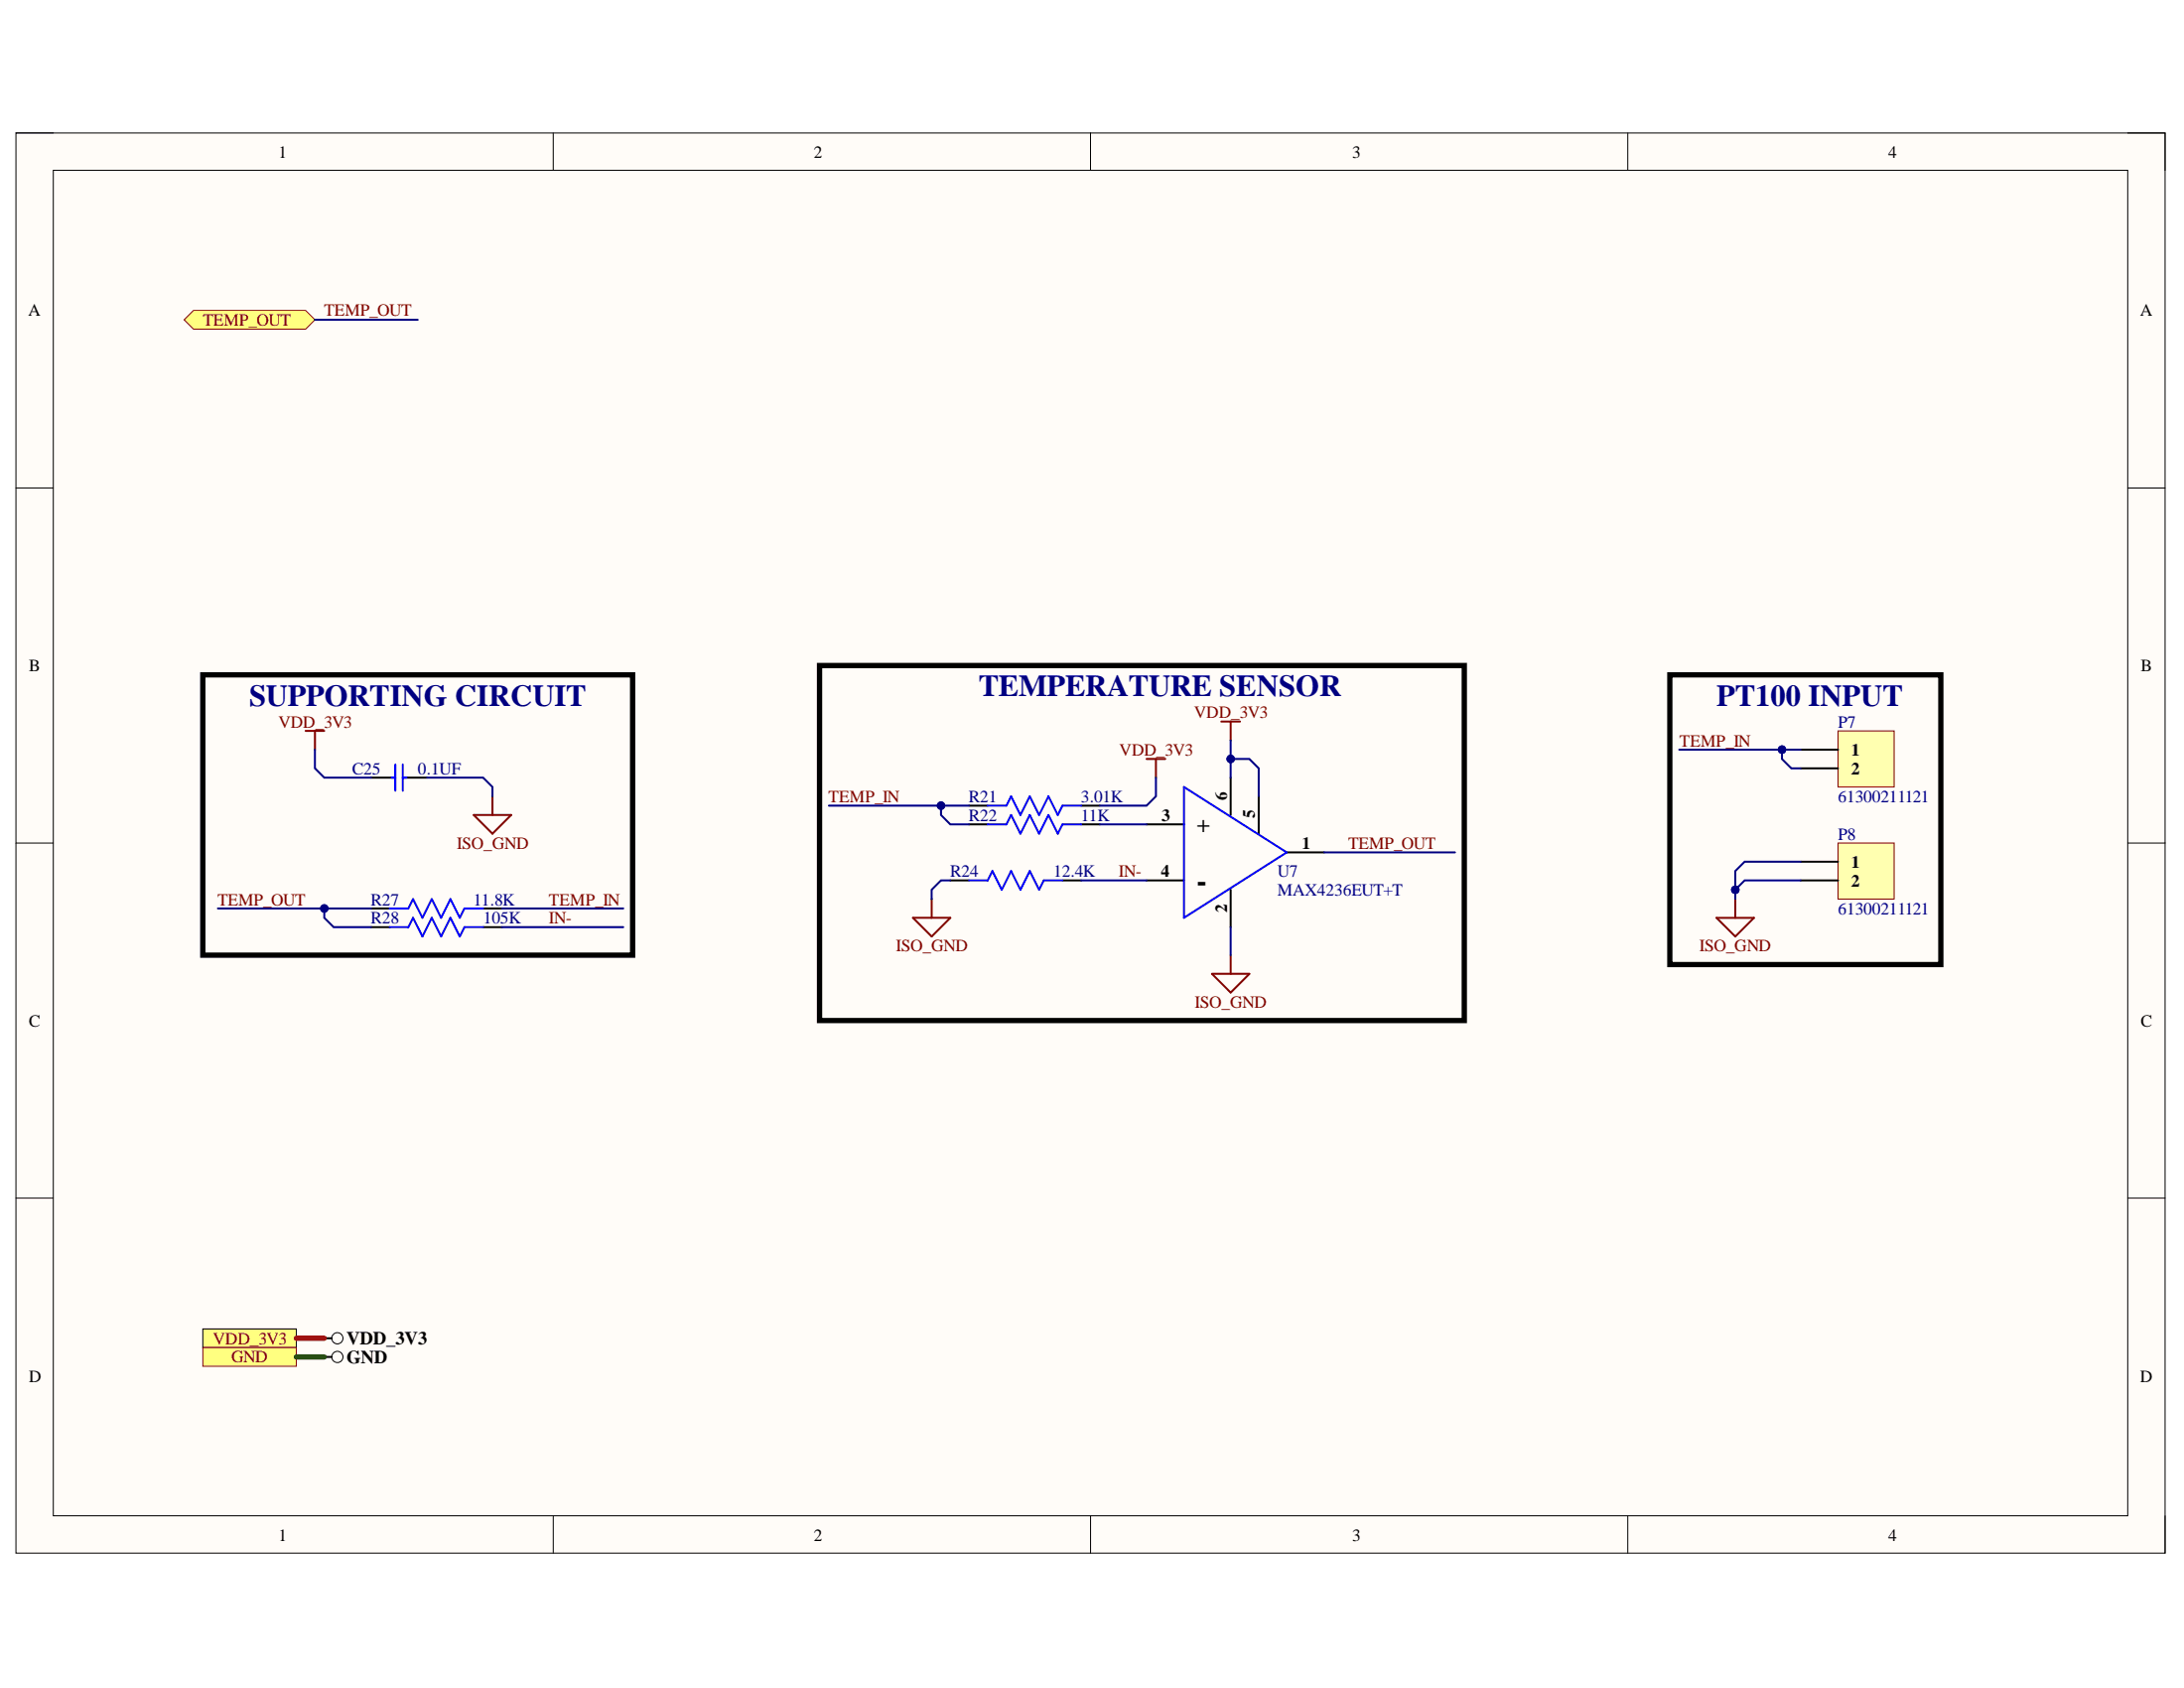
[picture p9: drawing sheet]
<svg xmlns="http://www.w3.org/2000/svg" width="279mm" height="216mm" viewBox="0 0 279 216" stroke-linecap="round" stroke-linejoin="round" font-family="sans-serif">
<path d="M2 17h275v181.7h-275z" fill-rule="evenodd" fill="#fffcf8"/>
<path d="M2 17h275v181.7h-275z" fill="none" stroke="#000" stroke-width=".13"/>
<path d="M6.8 21.8h265.4v172.1h-265.4z" fill-rule="evenodd" fill="#fffcf8"/>
<g fill="none" stroke="#000" stroke-width=".13">
<path d="M2 17h4.8M70.8 17v4.8M139.5 17v4.8M208.2 17v4.8M272.2 17h4.8v4.8M6.8 21.8h265.4v172.1h-265.4zM2 62.4h4.8M272.2 62.4h4.8M2 107.8h4.8M272.2 107.8h4.8M2 153.2h4.8M272.2 153.2h4.8"/>
<path d="M70.8 193.9v4.8M139.5 193.9v4.8M208.2 193.9v4.8M277 193.9v4.8"/>
</g>
<path d="M235.1 93.5h7.2v7.2h-7.2z" fill-rule="evenodd" fill="#ffffb0"/>
<path d="M235.1 93.5h7.2v7.2h-7.2z" fill="none" stroke="#800000" stroke-width=".13"/>
<path d="M230.4 95.9h4.7M230.4 98.3h4.7" fill="none" stroke="#000" stroke-width=".25"/>
<path d="M235.1 107.8h7.2v7.2h-7.2z" fill-rule="evenodd" fill="#ffffb0"/>
<path d="M235.1 107.8h7.2v7.2h-7.2z" fill="none" stroke="#800000" stroke-width=".13"/>
<path d="M230.4 110.2h4.7M230.4 112.6h4.7" fill="none" stroke="#000" stroke-width=".25"/>
<path d="M146.7 97.1h2.4M147.9 97.1v2.4M156.2 92.3h2.4M157.4 92.3v2.4" fill="none" stroke="#800000" stroke-width=".25"/>
<path d="M25.9 170h12v2.4h-12z" fill-rule="evenodd" fill="#ffff80"/>
<g fill="none" stroke="#000" stroke-width=".13">
<path d="M25.9 170h12v2.4h-12z"/>
<circle cx="43.2" cy="171.2" r=".72"/>
</g>
<path d="M41.5 171.2h.9" fill="none" stroke="#000" stroke-width=".25"/>
<path d="M25.9 172.4h12v2.4h-12z" fill-rule="evenodd" fill="#ffff80"/>
<path d="M25.9 172.4h12v2.4h-12z" fill="none" stroke="#800000" stroke-width=".13"/>
<circle cx="43.2" cy="173.6" r=".72" fill="none" stroke="#000" stroke-width=".13"/>
<g fill="none" stroke="#000" stroke-width=".25">
<path d="M157.4 99.5v4.7M121.6 112.6h2.4M124 103h2.4M124 105.4h2.4M135.9 112.6h2.4M138.3 103h2.4M138.3 105.4h2.4M146.7 105.4h4.8M146.7 112.6h4.8M157.4 113.8v4.8M161 101.9v4.7M164.6 109h4.8"/>
<path d="M41.5 173.6h.9"/>
</g>
<path d="M124 112.6h2.4l.6-1.2 1.2 2.4 1.1-2.4 1.2 2.4 1.2-2.4 1.2 2.4 .6-1.2h2.4M126.4 103h2.4l.5-1.1 1.2 2.3 1.2-2.3 1.2 2.3 1.2-2.3 1.2 2.3 .6-1.2h2.4M126.4 105.4h2.4l.5-1.2 1.2 2.4 1.2-2.4 1.2 2.4 1.2-2.4 1.2 2.4 .6-1.2h2.4M151.5 100.7l13.1 8.3-13.1 8.4z" fill="none" stroke="#00f" stroke-width=".25"/>
<path d="M23.6 40.9l1.2-1.2h14.3l1.2 1.2-1.2 1.2h-14.3z" fill-rule="evenodd" fill="#ffff80"/>
<path d="M23.6 40.9l1.2-1.2h14.3l1.2 1.2-1.2 1.2h-14.3z" fill="none" stroke="#800000" stroke-width=".13"/>
<path d="M39.1 93.5h2.4M40.3 93.5v2.4M60.6 104.2h4.8l-2.4 2.4zM63 101.9v2.3M116.8 117.4h4.8l-2.4 2.4zM119.2 115v2.4M219.6 117.4h4.8l-2.4 2.4zM222 115v2.4M155 124.6h4.8l-2.4 2.4zM157.4 122.2v2.4" fill="none" stroke="#800000" stroke-width=".25"/>
<path d="M47.5 99.5h3.1M51.5 99.5h3.1M47.5 116.2h2.4M47.5 118.6h2.4M61.8 116.2h2.4M61.8 118.6h2.4" fill="none" stroke="#000" stroke-width=".25"/>
<path d="M50.1 99.5h.5M50.6 97.8v3.3M51.5 97.8v3.3M51.5 99.5h.5M49.9 116.2h2.3l.6-1.2 1.2 2.4 1.2-2.4 1.2 2.4 1.2-2.4 1.2 2.4 .6-1.2h2.4M49.9 118.6h2.3l.6-1.2 1.2 2.4 1.2-2.4 1.2 2.4 1.2-2.4 1.2 2.4 .6-1.2h2.4" fill="none" stroke="#00f" stroke-width=".25"/>
<path d="M25.9 86.3h55v35.9h-55zM104.8 85.1h82.5v45.4h-82.5zM213.6 86.3h34.7v37.1h-34.7z" fill="none" stroke="#000" stroke-width=".68"/>
<path d="M27.9 116.2h13.6" fill="none" stroke="#000080" stroke-width=".25"/>
<circle cx="41.5" cy="116.2" r=".48" fill="#000080"/>
<circle cx="41.5" cy="116.2" r=".48" fill="none" stroke="#000080" stroke-width=".13"/>
<path d="M37.9 173.6h3.6" fill="none" stroke="#274e13" stroke-width=".68"/>
<path d="M37.9 171.2h3.6" fill="none" stroke="#f00" stroke-width=".68"/>
<path d="M40.3 40.9h13.1M40.3 95.9v2.4l1.2 1.2h6M47.5 116.2h-6v1.2l1.2 1.2h4.8" fill="none" stroke="#000080" stroke-width=".25"/>
<circle cx="41.5" cy="116.2" r=".48" fill="#000080"/>
<circle cx="41.5" cy="116.2" r=".48" fill="none" stroke="#000080" stroke-width=".13"/>
<path d="M54.6 99.5h7.2l1.2 1.2v1.2M64.2 118.6h15.5M64.2 116.2h15.5M120.4 103v1.2l1.2 1.2h2.4M121.6 112.6h-1.2l-1.2 1.2v1.2" fill="none" stroke="#000080" stroke-width=".25"/>
<circle cx="120.4" cy="103" r=".48" fill="#000080"/>
<circle cx="120.4" cy="103" r=".48" fill="none" stroke="#000080" stroke-width=".13"/>
<path d="M147.9 99.5v2.4l-1.2 1.1h-6M157.4 97.1h2.4l1.2 1.2v3.6M138.3 112.6h8.4M140.7 105.4h6" fill="none" stroke="#000080" stroke-width=".25"/>
<circle cx="157.4" cy="97.1" r=".48" fill="#000080"/>
<circle cx="157.4" cy="97.1" r=".48" fill="none" stroke="#000080" stroke-width=".13"/>
<path d="M214.8 95.9h15.6M169.4 109h16.7" fill="none" stroke="#000080" stroke-width=".25"/>
<circle cx="228" cy="95.9" r=".48" fill="#000080"/>
<circle cx="228" cy="95.9" r=".48" fill="none" stroke="#000080" stroke-width=".13"/>
<path d="M230.4 112.6h-7.2l-1.2 1.2v1.2" fill="none" stroke="#000080" stroke-width=".25"/>
<circle cx="222" cy="113.8" r=".48" fill="#000080"/>
<circle cx="222" cy="113.8" r=".48" fill="none" stroke="#000080" stroke-width=".13"/>
<path d="M230.4 110.2h-7.2l-1.2 1.2v2.4" fill="none" stroke="#000080" stroke-width=".25"/>
<circle cx="222" cy="113.8" r=".48" fill="#000080"/>
<circle cx="222" cy="113.8" r=".48" fill="none" stroke="#000080" stroke-width=".13"/>
<path d="M228 95.9v1.2l1.2 1.2h1.2" fill="none" stroke="#000080" stroke-width=".25"/>
<circle cx="228" cy="95.9" r=".48" fill="#000080"/>
<circle cx="228" cy="95.9" r=".48" fill="none" stroke="#000080" stroke-width=".13"/>
<path d="M157.4 94.7v4.8M157.4 118.6v3.6" fill="none" stroke="#000080" stroke-width=".25"/>
<circle cx="157.4" cy="97.1" r=".48" fill="#000080"/>
<circle cx="157.4" cy="97.1" r=".48" fill="none" stroke="#000080" stroke-width=".13"/>
<path d="M106 103h18" fill="none" stroke="#000080" stroke-width=".25"/>
<circle cx="120.4" cy="103" r=".48" fill="#000080"/>
<circle cx="120.4" cy="103" r=".48" fill="none" stroke="#000080" stroke-width=".13"/>
<g font-size="3.9" fill="#000080">
<text x="125.2" y="89.1">TEMPERATURE SENSOR</text>
<text x="31.9" y="90.3">SUPPORTING CIRCUIT</text>
<text x="219.6" y="90.3">PT100 INPUT</text>
</g>
<text font-size="3.9" x="153.1" y="113.9">-</text>
<text font-size="3" x="153.1" y="106.5">+</text>
<g font-size="2.4">
<text x="44.3" y="172">VDD_3V3</text>
<text x="44.3" y="174.4">GND</text>
</g>
<g font-size="2.2">
<text x="35.6" y="20.1">1</text>
<text x="104.1" y="20.1">2</text>
<text x="173" y="20.1">3</text>
<text x="241.6" y="20.1">4</text>
<text x="3.6" y="40.4">A</text>
<text x="273.8" y="40.4">A</text>
<text x="3.7" y="85.8">B</text>
<text x="273.9" y="85.8">B</text>
<text x="236.8" y="96.7">1</text>
<text x="236.8" y="99">2</text>
<text x="148.6" y="105">3</text>
<text x="157" y="102.3" transform="rotate(-90 157 102.3)">6</text>
<text x="160.5" y="104.7" transform="rotate(-90 160.5 104.7)">5</text>
<text x="148.5" y="112.1">4</text>
<text x="166.6" y="108.6">1</text>
<text x="236.8" y="111">1</text>
<text x="236.8" y="113.4">2</text>
<text x="157" y="116.7" transform="rotate(-90 157 116.7)">2</text>
<text x="3.7" y="131.3">C</text>
<text x="273.9" y="131.3">C</text>
<text x="3.7" y="176.7">D</text>
<text x="273.8" y="176.7">D</text>
<text x="35.6" y="197">1</text>
<text x="104.1" y="197">2</text>
<text x="173" y="197">3</text>
<text x="241.6" y="197">4</text>
</g>
<g font-size="2.2" fill="#800000">
<text x="26" y="41.7">TEMP_OUT</text>
<text x="41.4" y="40.4">TEMP_OUT</text>
<text x="35.6" y="93">VDD_3V3</text>
<text x="152.8" y="91.8">VDD_3V3</text>
<text x="214.9" y="95.5">TEMP_IN</text>
<text x="143.2" y="96.7">VDD_3V3</text>
<text x="106" y="102.6">TEMP_IN</text>
<text x="58.4" y="108.6">ISO_GND</text>
<text x="143.1" y="112.1">IN-</text>
<text x="172.5" y="108.6">TEMP_OUT</text>
<text x="27.8" y="115.8">TEMP_OUT</text>
<text x="70.2" y="115.8">TEMP_IN</text>
<text x="70.2" y="118.1">IN-</text>
<text x="114.6" y="121.7">ISO_GND</text>
<text x="217.4" y="121.7">ISO_GND</text>
<text x="152.8" y="128.9">ISO_GND</text>
<text x="27.2" y="171.9">VDD_3V3</text>
<text x="29.6" y="174.3">GND</text>
</g>
<g font-size="2.2" fill="#000080">
<text x="235.2" y="93">P7</text>
<text x="45.1" y="99">C25</text>
<text x="53.5" y="99">0.1UF</text>
<text x="123.9" y="102.6">R21</text>
<text x="123.9" y="105">R22</text>
<text x="138.3" y="102.6">3.01K</text>
<text x="138.3" y="105">11K</text>
<text x="235.2" y="102.6">61300211121</text>
<text x="235.2" y="107.4">P8</text>
<text x="121.6" y="112.1">R24</text>
<text x="134.7" y="112.1">12.4K</text>
<text x="163.4" y="112.1">U7</text>
<text x="47.5" y="115.8">R27</text>
<text x="47.5" y="118.1">R28</text>
<text x="60.6" y="115.8">11.8K</text>
<text x="61.8" y="118.1">105K</text>
<text x="163.4" y="114.6">MAX4236EUT+T</text>
<text x="235.2" y="117">61300211121</text>
</g>
</svg>
